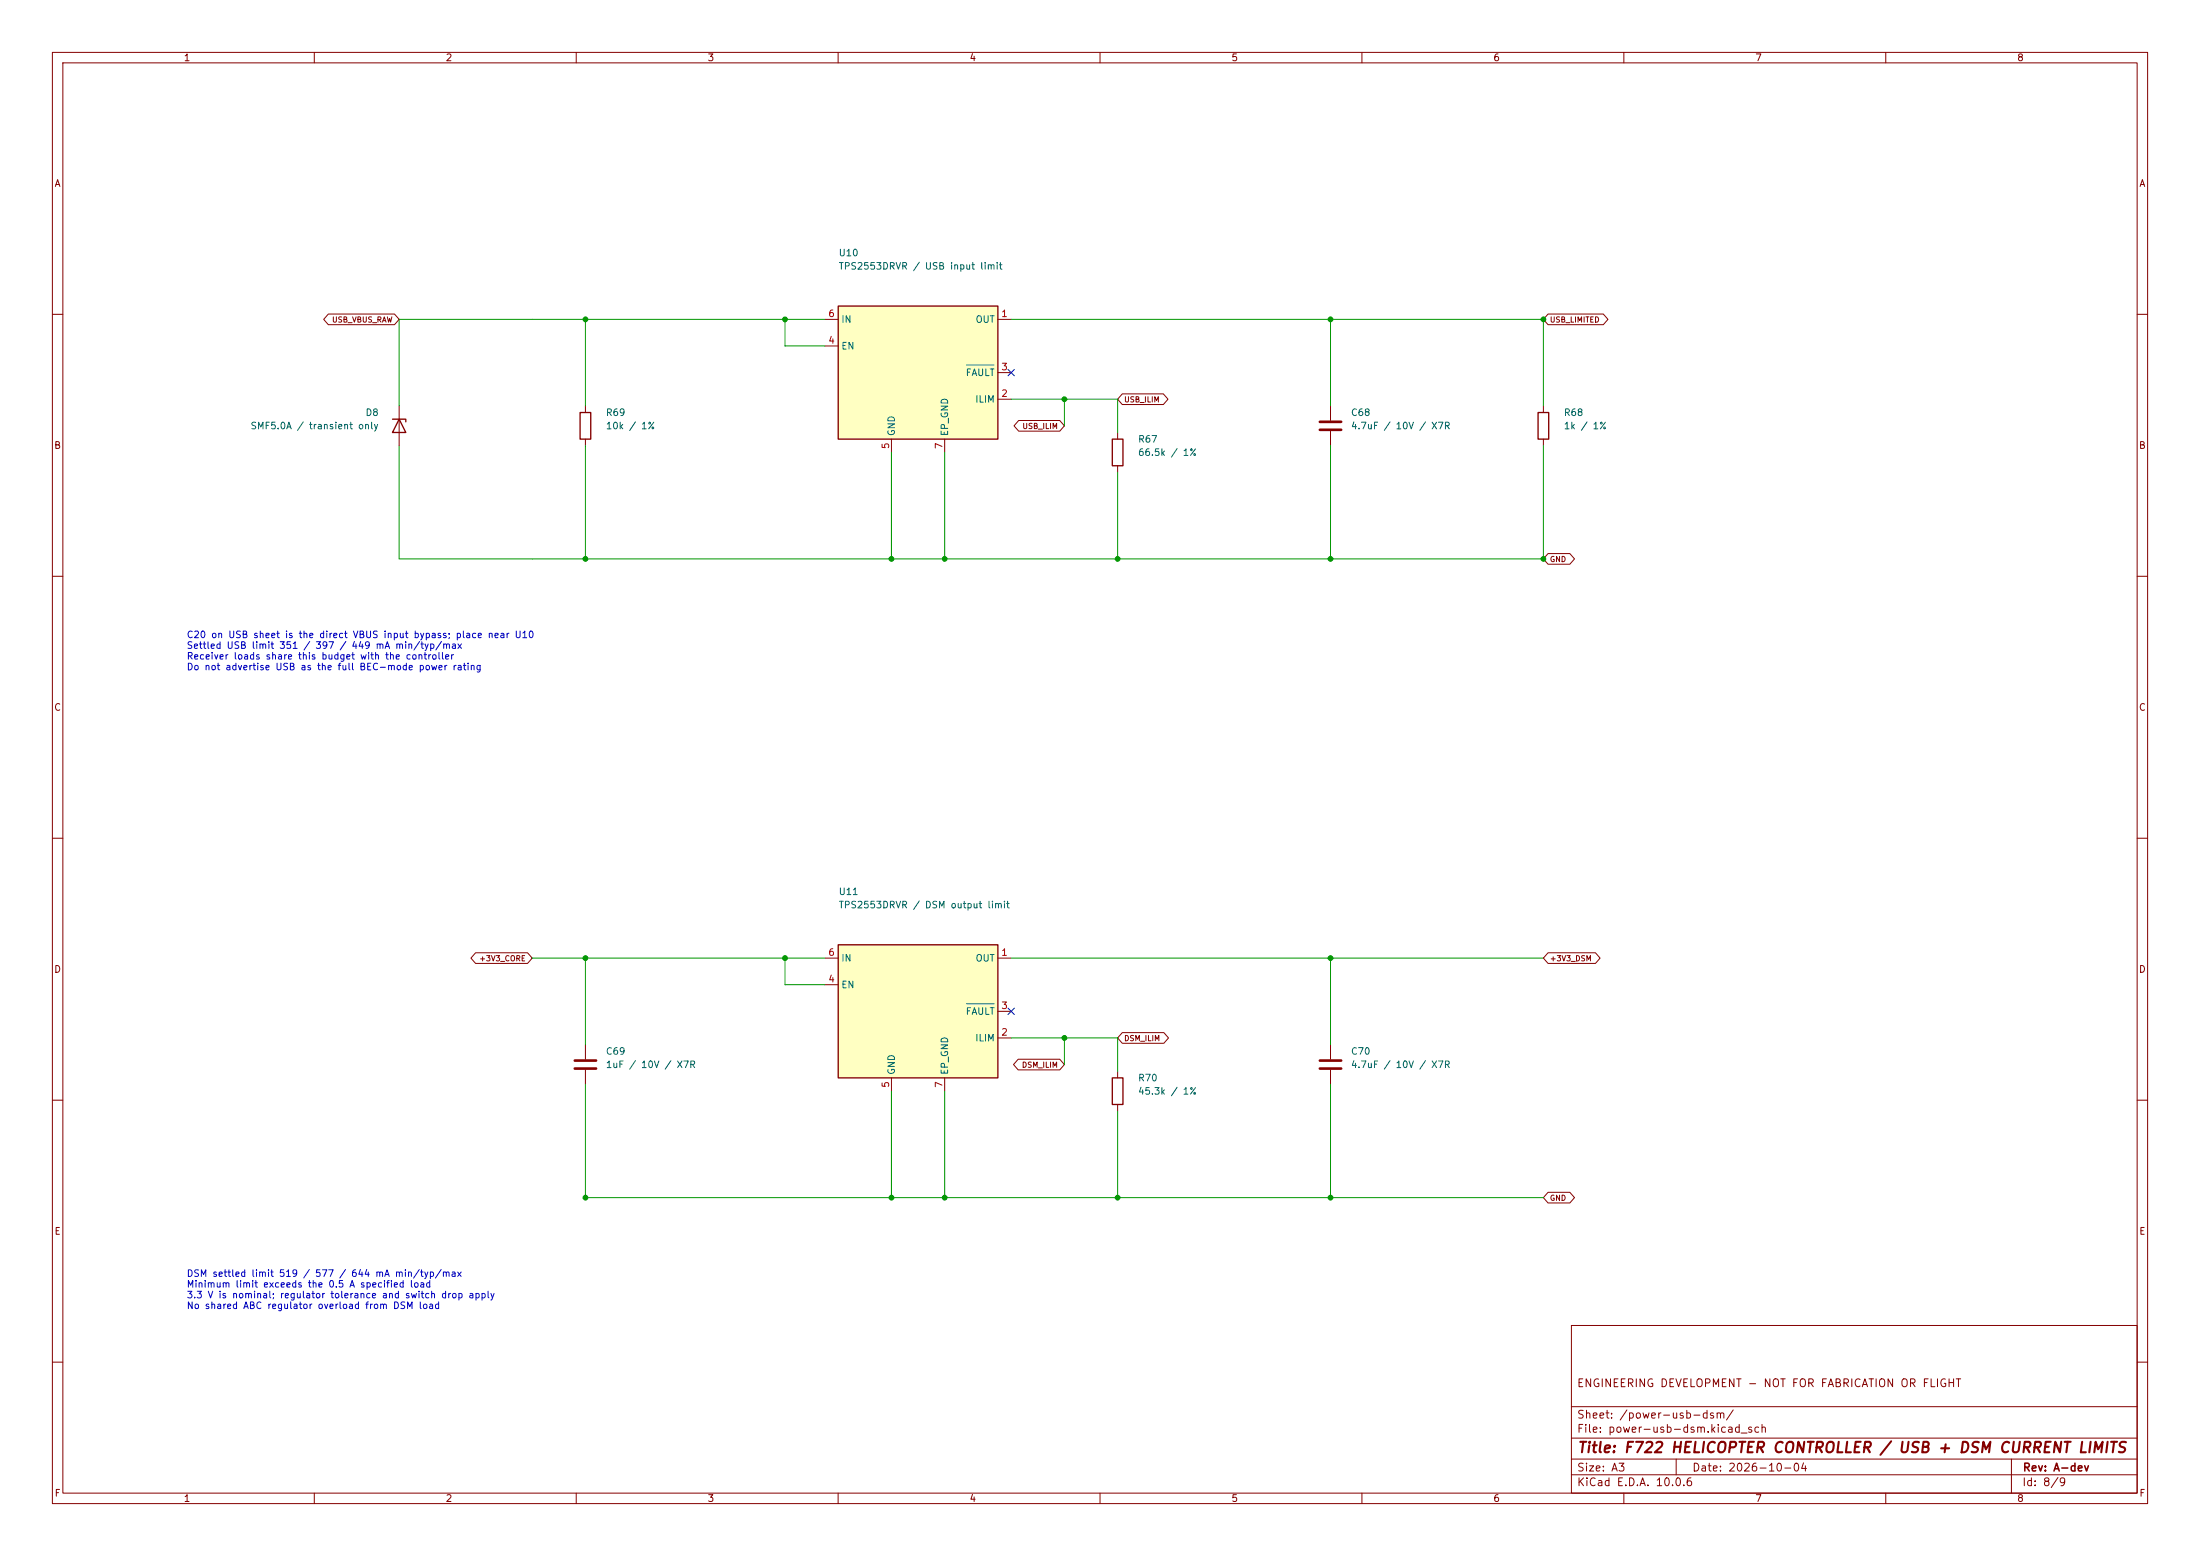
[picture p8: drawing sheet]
<svg xmlns="http://www.w3.org/2000/svg" width="420mm" height="297mm" viewBox="0 0 420 297" stroke-linecap="round" stroke-linejoin="round" font-family="sans-serif">
<g fill="none" stroke="#840000" stroke-width=".19">
<path d="M10 10h400v277h-400zM12 12h396v273h-396zM60 10v2M110 10v2M160 10v2M210 10v2M260 10v2M310 10v2M360 10v2M10 60h2M111.8 77.5v1.2M294.6 77.5v1.2"/>
<path d="M408 60h2M111.8 83.8v1.3M294.6 83.8v1.3M10 110h2M408 110h2M10 160h2M408 160h2M254 199.4v2.8M10 210h2M254 204.2v2.8M408 210h2M300 253h108v32h-108z"/>
<path d="M10 260h2M300 278.5h108M300 274.5h108M300 268.5h108M320 278.5v3M384 278.5v6.5M408 260h2M60 285v2M110 285v2M160 285v2M210 285v2M260 285v2"/>
<path d="M300 281.5h108M310 285v2M360 285v2"/>
</g>
<path d="M252 202.4h4M252 204h4" fill="none" stroke="#840000" stroke-width=".51"/>
<path d="M110.7 78.7h2.1v5.1h-2.1zM293.6 78.7h2.1v5.1h-2.1z" fill="none" stroke="#840000" stroke-width=".25"/>
<path d="M160 58.4h30.5v25.4h-30.5z" fill="#ffffc2"/>
<path d="M160 58.4h30.5v25.4h-30.5zM74.9 80h2.6v.5M76.2 80l1.3 2.6h-2.6z" fill="none" stroke="#840000" stroke-width=".25"/>
<path d="M76.2 77.5v7.6M157.5 61h2.5M157.5 66h2.5M190.5 61h2.5M190.5 76.2h2.5M190.5 71.1h2.5M254 77.5v2.8M170.2 83.8v2.6M180.3 83.8v2.6M254 82.3v2.8" fill="none" stroke="#840000" stroke-width=".19"/>
<path d="M184.5 69.7h5.3" fill="none" stroke="#006464" stroke-width=".19"/>
<path d="M252 80.5h4M252 82h4" fill="none" stroke="#840000" stroke-width=".51"/>
<path d="M160 180.3h30.5v25.4h-30.5z" fill="#ffffc2"/>
<path d="M212.3 83.8h2.1v5.1h-2.1zM160 180.3h30.5v25.4h-30.5zM212.3 205.7h2.1v5.1h-2.1z" fill="none" stroke="#840000" stroke-width=".25"/>
<g fill="none" stroke="#840000" stroke-width=".19">
<path d="M62.7 59.9h12.6l.9 1.1-.9 1h-12.6l-.9-1zM295.5 59.9h10.6l.9 1.1-.9 1h-10.6l-.9-1zM214.2 75.2h7.9l.9 1-.9 1h-7.9l-.8-1zM194.5 80.3h7.8l.9 1-.9 1h-7.8l-.9-1zM213.4 82.6v1.2M213.4 88.9v1.3M295.5 105.7h4.2l.9 1-.9 1h-4.2l-.9-1zM90.8 181.9h9.9l.9 1-.9 1h-9.9l-.9-1zM111.8 199.4v2.8M157.5 182.9h2.5M157.5 188h2.5M190.5 182.9h2.5"/>
<path d="M190.5 198.1h2.5M190.5 193h2.5M214.2 197.1h8l.9 1-.9 1h-8l-.8-1zM295.5 181.9h9.1l.9 1-.9 1h-9.1l-.9-1zM111.8 204.2v2.8M170.2 205.7v2.6M180.3 205.7v2.6M194.4 202.2h7.9l.9 1-.9 1h-7.9l-.9-1zM213.4 204.5v1.2M213.4 210.8v1.3M295.5 227.6h4.2l.9 1-.9 1h-4.2l-.9-1z"/>
</g>
<path d="M184.5 191.6h5.3" fill="none" stroke="#006464" stroke-width=".19"/>
<path d="M109.7 202.4h4.1M109.7 204h4.1" fill="none" stroke="#840000" stroke-width=".51"/>
<g fill="none" stroke="#009600" stroke-width=".19">
<path d="M111.8 61v16.5M149.9 61v5h7.6M157.5 61h-81.3v16.5M193 76.2h20.4v6.4M193 61h101.6v16.5M203.2 76.2v5.1M254 61v16.5M76.2 85.1v21.6h218.4v-21.6M111.8 85.1v21.6M170.2 86.4v20.3M180.3 86.4v20.3M213.4 90.2v16.5"/>
<path d="M254 85.1v21.6M101.6 182.9h55.9M111.8 182.9v16.5M149.9 182.9v5.1h7.6M193 198.1h20.4v6.4M193 182.9h101.6M203.2 198.1v5.1M254 182.9v16.5M111.8 207v21.6h182.8M170.2 208.3v20.3M180.3 208.3v20.3M213.4 212.1v16.5"/>
<path d="M254 207v21.6"/>
</g>
<path d="M192.4 70.5l1.2 1.2M193.6 70.5l-1.2 1.2M192.4 192.4l1.2 1.2M193.6 192.4l-1.2 1.2" fill="none" stroke="#000084" stroke-width=".19"/>
<g fill="#009600" stroke="#009600" stroke-width=".19">
<circle cx="149.9" cy="61" r=".46"/>
<circle cx="111.8" cy="182.9" r=".46"/>
<circle cx="111.8" cy="61" r=".46"/>
<circle cx="170.2" cy="106.7" r=".46"/>
<circle cx="180.3" cy="106.7" r=".46"/>
<circle cx="111.8" cy="106.7" r=".46"/>
<circle cx="111.8" cy="228.6" r=".46"/>
<circle cx="254" cy="228.6" r=".46"/>
<circle cx="203.2" cy="198.1" r=".46"/>
<circle cx="254" cy="182.9" r=".46"/>
<circle cx="170.2" cy="228.6" r=".46"/>
<circle cx="180.3" cy="228.6" r=".46"/>
<circle cx="213.4" cy="228.6" r=".46"/>
<circle cx="149.9" cy="182.9" r=".46"/>
<circle cx="254" cy="61" r=".46"/>
<circle cx="294.6" cy="61" r=".46"/>
<circle cx="203.2" cy="76.2" r=".46"/>
<circle cx="254" cy="106.7" r=".46"/>
<circle cx="294.6" cy="106.7" r=".46"/>
<circle cx="213.4" cy="106.7" r=".46"/>
</g>
<text font-size="2" fill="#840000" x="301" y="277.8">Title: F722 HELICOPTER CONTROLLER / USB + DSM CURRENT LIMITS</text>
<g font-size="1.5" fill="#840000">
<text x="300.9" y="265.1">ENGINEERING DEVELOPMENT - NOT FOR FABRICATION OR FLIGHT</text>
<text x="300.9" y="273.8">File: power-usb-dsm.kicad_sch</text>
<text x="300.9" y="271.1">Sheet: /power-usb-dsm/</text>
<text x="300.9" y="281.2">Size: A3</text>
<text x="322.9" y="281.2">Date: 2026-10-04</text>
<text x="386" y="281.2">Rev: A-dev</text>
<text x="300.9" y="284">KiCad E.D.A. 10.0.6</text>
<text x="385.9" y="284">Id: 8/9</text>
</g>
<g font-size="1.3" fill="#840000">
<text x="35" y="12">1</text>
<text x="85" y="12">2</text>
<text x="135" y="12">3</text>
<text x="185" y="12">4</text>
<text x="235" y="12">5</text>
<text x="285" y="12">6</text>
<text x="335" y="12">7</text>
<text x="385" y="12">8</text>
<text x="10.3" y="36">A</text>
<text x="408.3" y="36">A</text>
<text x="10.2" y="86">B</text>
<text x="408.2" y="86">B</text>
<text x="10.2" y="136">C</text>
<text x="408.2" y="136">C</text>
<text x="10.2" y="186">D</text>
<text x="408.2" y="186">D</text>
<text x="10.3" y="236">E</text>
<text x="408.3" y="236">E</text>
<text x="10.3" y="286">F</text>
<text x="35" y="287">1</text>
<text x="85" y="287">2</text>
<text x="135" y="287">3</text>
<text x="185" y="287">4</text>
<text x="235" y="287">5</text>
<text x="285" y="287">6</text>
<text x="335" y="287">7</text>
<text x="385" y="287">8</text>
<text x="408.3" y="286">F</text>
</g>
<g font-size="1.3" fill="#006464">
<text x="160" y="49.2">U10</text>
<text x="160" y="51.8">TPS2553DRVR / USB input limit</text>
<text x="160.5" y="61.9">IN</text>
<text x="186.1" y="61.9">OUT</text>
<text x="160.5" y="67">EN</text>
<text x="184.3" y="72.1">FAULT</text>
<text x="186.1" y="77.2">ILIM</text>
<text x="47.7" y="82.2">SMF5.0A / transient only</text>
<text x="69.7" y="79.7">D8</text>
<text x="115.6" y="79.7">R69</text>
<text x="115.6" y="82.2">10k / 1%</text>
<text x="171.1" y="83.3" transform="rotate(-90 171.1 83.3)">GND</text>
<text x="181.3" y="83.3" transform="rotate(-90 181.3 83.3)">EP_GND</text>
<text x="257.8" y="79.7">C68</text>
<text x="257.8" y="82.2">4.7uF / 10V / X7R</text>
<text x="298.4" y="79.7">R68</text>
<text x="298.4" y="82.2">1k / 1%</text>
<text x="217.2" y="84.8">R67</text>
<text x="217.2" y="87.3">66.5k / 1%</text>
<text x="160" y="171.1">U11</text>
<text x="160" y="173.7">TPS2553DRVR / DSM output limit</text>
<text x="160.5" y="183.8">IN</text>
<text x="186.1" y="183.8">OUT</text>
<text x="160.5" y="188.9">EN</text>
<text x="184.3" y="194">FAULT</text>
<text x="115.6" y="201.6">C69</text>
<text x="186.1" y="199.1">ILIM</text>
<text x="257.8" y="201.6">C70</text>
<text x="115.6" y="204.2">1uF / 10V / X7R</text>
<text x="171.1" y="205.3" transform="rotate(-90 171.1 205.3)">GND</text>
<text x="181.3" y="205.3" transform="rotate(-90 181.3 205.3)">EP_GND</text>
<text x="217.2" y="206.7">R70</text>
<text x="217.2" y="209.2">45.3k / 1%</text>
<text x="257.8" y="204.2">4.7uF / 10V / X7R</text>
</g>
<g font-size="1.3" fill="#a90000">
<text x="158" y="65.9">4</text>
<text x="158" y="60.8">6</text>
<text x="191" y="60.8">1</text>
<text x="191" y="71">3</text>
<text x="191" y="76.1">2</text>
<text x="170" y="85.8" transform="rotate(-90 170 85.8)">5</text>
<text x="180.2" y="85.8" transform="rotate(-90 180.2 85.8)">7</text>
<text x="158" y="182.7">6</text>
<text x="191" y="182.7">1</text>
<text x="158" y="187.8">4</text>
<text x="191" y="198">2</text>
<text x="191" y="192.9">3</text>
<text x="170" y="207.7" transform="rotate(-90 170 207.7)">5</text>
<text x="180.2" y="207.7" transform="rotate(-90 180.2 207.7)">7</text>
</g>
<g font-size="1.3" fill="#0000c2">
<text x="35.5" y="122.1">C20 on USB sheet is the direct VBUS input bypass; place near U10</text>
<text x="35.5" y="124.2">Settled USB limit 351 / 397 / 449 mA min/typ/max</text>
<text x="35.5" y="126.2">Receiver loads share this budget with the controller</text>
<text x="35.5" y="128.2">Do not advertise USB as the full BEC-mode power rating</text>
<text x="35.5" y="244">DSM settled limit 519 / 577 / 644 mA min/typ/max</text>
<text x="35.5" y="246.1">Minimum limit exceeds the 0.5 A specified load</text>
<text x="35.5" y="248.1">3.3 V is nominal; regulator tolerance and switch drop apply</text>
<text x="35.5" y="250.2">No shared ABC regulator overload from DSM load</text>
</g>
<g font-size="1" fill="#840000">
<text x="63.3" y="61.8">USB_VBUS_RAW</text>
<text x="295.8" y="61.8">USB_LIMITED</text>
<text x="214.5" y="77">USB_ILIM</text>
<text x="195.1" y="82.1">USB_ILIM</text>
<text x="295.8" y="107.5">GND</text>
<text x="91.4" y="183.7">+3V3_CORE</text>
<text x="295.8" y="183.7">+3V3_DSM</text>
<text x="214.5" y="199">DSM_ILIM</text>
<text x="195" y="204">DSM_ILIM</text>
<text x="295.8" y="229.4">GND</text>
</g>
</svg>
